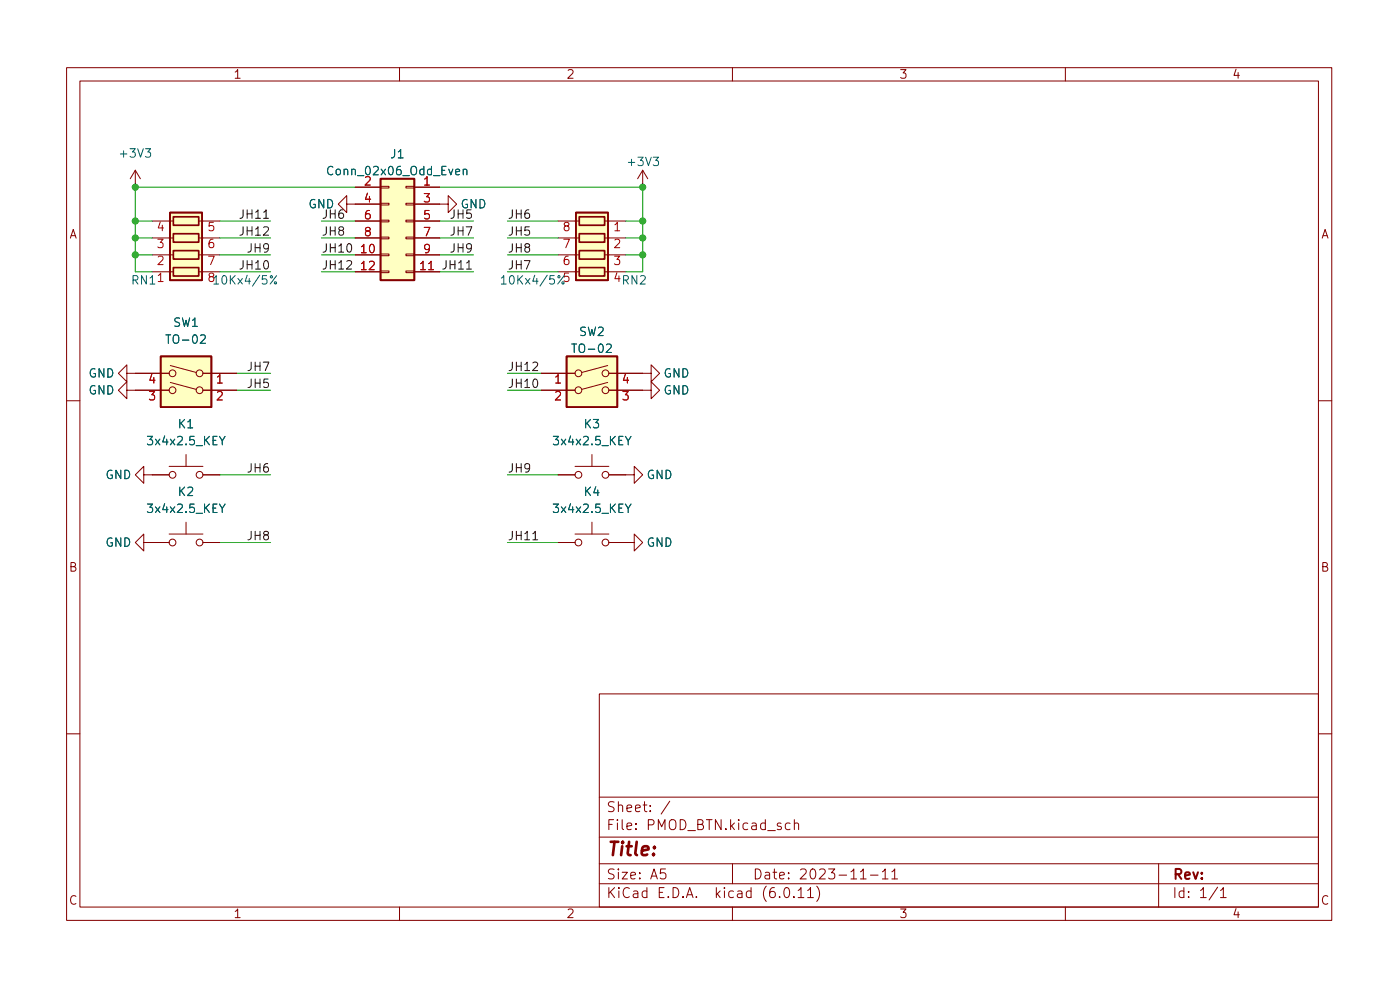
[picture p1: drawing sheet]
<svg xmlns="http://www.w3.org/2000/svg" width="210mm" height="148mm" viewBox="0 0 210 148" stroke-linecap="round" stroke-linejoin="round" font-family="sans-serif">
<g fill="none" stroke="#840000" stroke-width=".15">
<path d="M10 10.2h190v128h-190zM12 12.2h186v124h-186zM60 10.2v2M110 10.2v2M160 10.2v2M20.3 25.6l-.7 1.2M20.3 25.6v2.5M20.3 25.6l.8 1.2M22.9 38.3h3.1M22.9 35.7h3.1M22.9 33.2h3.1M29.8 38.3h3.2"/>
<path d="M29.8 35.7h3.2M29.8 33.2h3.2M52.1 30.6v-1.2l-1.3 1.2 1.3 1.3v-1.3h5M53.3 38.3h3.8M53.3 35.7h3.8M53.3 33.2h3.8M53.3 28.1h3.8M57.1 38.1h1.3v.3h-1.3zM57.1 35.6h1.3v.2h-1.3zM57.1 33.1h1.3v.2h-1.3zM57.1 30.5h1.3v.3h-1.3zM57.1 28h1.3v.2h-1.3z"/>
<path d="M61 38.1h1.2v.3h-1.2zM61 35.6h1.2v.2h-1.2zM61 33.1h1.2v.2h-1.2zM61 30.5h1.2v.3h-1.2zM61 28h1.2v.2h-1.2zM62.2 30.6h5.1v-1.2l1.3 1.2-1.3 1.3v-1.3M62.2 38.3h3.8M62.2 35.7h3.8M62.2 33.2h3.8M62.2 28.1h3.8M83.8 38.3h3.2M83.8 35.7h3.2"/>
<path d="M83.8 33.2h3.2M90.8 38.3h3.2M90.8 35.7h3.2M90.8 33.2h3.2M96.5 25.6l-.7 1.2M96.5 25.6v2.5M96.5 25.6l.8 1.2M19 56v-1.2l-1.2 1.2 1.2 1.3v-1.3h6.4M19 58.6v-1.3l-1.2 1.3 1.2 1.3v-1.3h6.4M22.9 40.8h3.1M25.6 57.4l3.9 1.1M25.6 54.9l3.9 1"/>
<path d="M29.8 40.8h3.2M30.5 56h5.1M30.5 58.6h5.1M53.3 40.8h3.8M57.1 40.7h1.3v.2h-1.3zM61 40.7h1.2v.2h-1.2zM62.2 40.8h3.8M81.3 56h5.1M81.3 58.6h5.1M83.8 40.8h3.2M90.8 40.8h3.2M91.3 57.4l-3.9 1.1"/>
<path d="M91.3 54.9l-3.9 1M91.4 58.6h6.4v-1.3l1.3 1.3-1.3 1.3v-1.3M91.4 56h6.4v-1.2l1.3 1.2-1.3 1.3v-1.3M10 60.2h2M21.6 71.3v-1.3l-1.3 1.3 1.3 1.3v-1.3h3.8M25.4 70h5.1M27.9 68.2v1.8M27.9 78.4v1.8M30.5 71.3h2.5M83.8 71.3h2.6M86.4 70h5M88.9 68.2v1.8"/>
<path d="M88.9 78.4v1.8M91.4 71.3h3.8v-1.3l1.3 1.3-1.3 1.3v-1.3M198 60.2h2M21.6 81.4v-1.2l-1.3 1.2 1.3 1.3v-1.3h3.8M25.4 80.2h5.1M30.5 81.4h2.5M83.8 81.4h2.6M86.4 80.2h5M91.4 81.4h3.8v-1.2l1.3 1.2-1.3 1.3v-1.3M10 110.2h2M90 104.2h108v32h-108zM90 119.7h108"/>
<path d="M198 110.2h2M60 136.2v2M90 132.7h108M90 129.7h108M90 125.7h108M95.5 124.4v.1M95.5 123.6v.2M97.7 121.7v.1M97.7 120.9v.2M100.6 120.3l-1.3 1.9M110 136.2v2M110 129.7v3"/>
<path d="M119.3 123.7a.37 .37 0 0 1 .6 .1v.7M122.7 133a1.72 1.72 0 0 1 0 2.3M130.7 131.4h1.2M132.5 130.9l.4-.5v1.5M132.5 131.9h.9M133.9 130.9l.5-.5v1.5M133.9 131.9h.9M160 136.2v2M174 129.7v6.5M183.3 133.7l.4-.5v1.5M183.3 134.7h.9"/>
<circle cx="25.9" cy="58.6" r=".51"/>
<circle cx="25.9" cy="56" r=".51"/>
<circle cx="30" cy="58.6" r=".51"/>
<circle cx="30" cy="56" r=".51"/>
<circle cx="86.9" cy="58.6" r=".51"/>
<circle cx="86.9" cy="56" r=".51"/>
<circle cx="90.9" cy="56" r=".51"/>
<circle cx="90.9" cy="58.6" r=".51"/>
<circle cx="25.9" cy="71.3" r=".51"/>
<circle cx="30" cy="71.3" r=".51"/>
<circle cx="86.9" cy="71.3" r=".51"/>
<circle cx="90.9" cy="71.3" r=".51"/>
<circle cx="25.9" cy="81.4" r=".51"/>
<circle cx="30" cy="81.4" r=".51"/>
<circle cx="86.9" cy="81.4" r=".51"/>
<circle cx="90.9" cy="81.4" r=".51"/>
</g>
<g fill="#ffffc2" stroke="#ffffc2" stroke-width=".15">
<path d="M25.5 31.9h4.9v10.2h-4.9z"/>
<path d="M24.1 53.5h7.6v7.6h-7.6z"/>
<path d="M57.1 26.8h5.1v15.3h-5.1z"/>
<path d="M85.1 53.5h7.6v7.6h-7.6z"/>
<path d="M86.5 31.9h4.8v10.2h-4.8z"/>
</g>
<g fill="none" stroke="#840000" stroke-width=".25">
<path d="M25.5 31.9h4.9v10.2h-4.9zM26 37.6h3.8v1.3h-3.8zM26 35.1h3.8v1.3h-3.8zM26 32.5h3.8v1.3h-3.8zM57.1 26.8h5.1v15.3h-5.1zM86.5 31.9h4.8v10.2h-4.8zM87 32.5h3.8v1.3h-3.8zM87 35.1h3.8v1.3h-3.8zM87 37.6h3.8v1.3h-3.8zM24.1 53.5h7.6v7.6h-7.6zM26 40.2h3.8v1.2h-3.8zM85.1 53.5h7.6v7.6h-7.6z"/>
<path d="M87 40.2h3.8v1.2h-3.8z"/>
</g>
<g fill="none" stroke="#a90000" stroke-width=".15">
<path d="M23.7 35.9h.8l-.4 .5 .3 .1v.6l-.1 .1h-.4l-.2-.1M23.8 38.6l.5-.1 .1 .1 .1 .2-.8 .9h.8M24.1 33.3l-.3 .9h.8M31.3 38.5h.9l-.6 1.2M32 35.9a.5 .5 0 0 0-.6 .6v.4l.1 .2 .4 .1 .2-.1v-.5l-.1-.1-.4-.1-.2 .2M32.1 33.4h-.7v.6l.2-.1h.4l.1 .2v.4l-.2 .1-.5-.1M84.7 35.9h.8l-.5 1.3M85 33.9l-.3-.2 .1-.2 .2-.1h.3l.2 .2-.1 .2-.6 .2-.1 .2 .1 .3 .2 .1h.3l.2-.2v-.2l-.3-.3M85.3 38.5a.5 .5 0 0 0-.6 .5v.5l.1 .2h.4l.2-.1 .1-.4-.2-.2-.3-.1-.3 .3M92.3 38.5h.8l-.5 .4 .4 .2v.5l-.2 .1h-.3l-.2-.1M92.3 33.7l.4-.3v1.2M92.3 36l.5-.1 .2 .1 .1 .3-.8 .9h.8"/>
<path d="M22.4 58.8h.8l-.4 .5 .4 .1v.5l-.2 .1h-.4l-.2-.1M22.8 56.2l-.3 .9h.8M23.8 41.4l.3-.4v1.3M31.6 41.5l-.2-.2v-.2l.2-.1 .4 .1 .1 .1v.2l-.6 .2-.1 .2v.3l.2 .2 .4-.1 .1-.2v-.2l-.2-.3M32.7 56.6l.3-.4v1.3M32.7 58.9l.4-.1 .2 .1 .1 .2-.8 .9h.8M64.4 40.5h.7M83.5 56.6l.3-.4v1.3M83.5 58.9l.4-.1 .2 .1 .1 .2-.8 .9h.8M85.4 41h-.6l-.1 .6 .2-.1h.4l.2 .2-.1 .4-.2 .2-.5-.2M92.6 40.9l-.3 .9h.8M93.6 58.8h.7l-.4 .5 .4 .1v.5l-.2 .1h-.4l-.1-.1"/>
<path d="M93.9 56.2l-.3 .9h.8"/>
</g>
<g fill="none" stroke="#006464" stroke-width=".15">
<path d="M21.8 22.3h.8l-.4 .5 .4 .1v.6l-.2 .1h-.4l-.2-.1M68.4 25.8l.6-.1v-.2l-.4-.1-.2 .2 .1 .6h.5M69.6 25.5l.2-.1 .3 .1v.7M69.6 25.4v.8M98.1 23.6h.8l-.4 .5 .3 .1v.5l-.1 .2h-.4l-.2-.2M30.1 50.4l.5-.1 .2 .1v.2l-.7 .9h.7M41.5 41.4l-.9 1.2M84.7 41.4l-.9 1.2M91.1 51.8l.5-.2 .1 .2 .1 .2-.8 .9h.8M33 75.7l.4 .6 .4-.6M33 65.5l.4 .7 .4-.7M33.4 66.2v.6"/>
<path d="M33.4 76.3v.6M93.9 75.7l.4 .6 .5-.6M93.9 65.5l.4 .7 .5-.7M94.3 66.2v.6M94.3 76.3v.6"/>
<circle cx="40.8" cy="41.6" r=".18"/>
<circle cx="41.4" cy="42.5" r=".18"/>
<circle cx="83.9" cy="41.6" r=".18"/>
</g>
<path d="M39.6 32.8h.7M70.1 40.4h.7M80 81h.8" fill="none" stroke="#0f0f0f" stroke-width=".15"/>
<g fill="none" stroke="#009600" stroke-width=".15">
<path d="M20.3 38.3h2.6M20.3 35.7h2.6M20.3 33.2h2.6M33 38.3h7.6M33 35.7h7.6M33 33.2h7.6M48.3 38.3h5M48.3 35.7h5M48.3 33.2h5M53.3 28.1h-33v12.7h2.6M66 28.1h30.5v12.7h-2.5M66 38.3h5.1"/>
<path d="M66 35.7h5.1M66 33.2h5.1M76.2 38.3h7.6M76.2 35.7h7.6M76.2 33.2h7.6M94 38.3h2.5M94 35.7h2.5M94 33.2h2.5M33 40.8h7.6M35.6 58.6h5M35.6 56h5M48.3 40.8h5"/>
<path d="M66 40.8h5.1M76.2 40.8h7.6M76.2 58.6h5.1M76.2 56h5.1M33 71.3h7.6M76.2 71.3h7.6M33 81.4h7.6M76.2 81.4h7.6"/>
</g>
<g fill="#009600" stroke="#009600" stroke-width=".15">
<circle cx="20.3" cy="38.3" r=".46"/>
<circle cx="20.3" cy="33.2" r=".46"/>
<circle cx="20.3" cy="28.1" r=".46"/>
<circle cx="20.3" cy="35.7" r=".46"/>
<circle cx="96.5" cy="38.3" r=".46"/>
<circle cx="96.5" cy="35.7" r=".46"/>
<circle cx="96.5" cy="28.1" r=".46"/>
<circle cx="96.5" cy="33.2" r=".46"/>
</g>
<text font-size="2.8" fill="#840000" x="91" y="129.1">Title:</text>
<g font-size="2.1" fill="#840000">
<text x="91" y="125.1">File:</text>
<text x="91" y="122.4">Sheet:</text>
<text x="97.4" y="125.1">PMOD_BTN.kicad_sch</text>
<text x="91" y="135.3">KiCad</text>
<text x="91" y="132.5">Size:</text>
<text x="97.7" y="132.5">A5</text>
<text x="98.7" y="135.3">E.D.A.</text>
<text x="107.6" y="135.3">kicad</text>
<text x="113" y="132.5">Date:</text>
<text x="114.8" y="135.3">(6.0.11)</text>
<text x="120" y="132.5">2023-11-11</text>
<text x="176" y="132.5">Rev:</text>
<text x="176" y="135.3">Id:</text>
<text x="180.1" y="135.3">1/1</text>
</g>
<g font-size="1.8" fill="#840000">
<text x="35" y="12.2">1</text>
<text x="85" y="12.2">2</text>
<text x="135" y="12.2">3</text>
<text x="185" y="12.2">4</text>
<text x="10.4" y="36.2">A</text>
<text x="198.4" y="36.2">A</text>
<text x="10.3" y="86.2">B</text>
<text x="198.3" y="86.2">B</text>
<text x="10.3" y="136.2">C</text>
<text x="198.3" y="136.2">C</text>
<text x="35" y="138.2">1</text>
<text x="85" y="138.2">2</text>
<text x="135" y="138.2">3</text>
<text x="185" y="138.2">4</text>
</g>
<g font-size="1.8" fill="#006464">
<text x="17.7" y="24">+3V3</text>
<text x="48.9" y="26.7">Conn_02x06_Odd_Even</text>
<text x="58.5" y="24.2">J1</text>
<text x="94" y="25.3">+3V3</text>
<text x="46.2" y="31.7">GND</text>
<text x="69.1" y="31.7">GND</text>
<text x="19.6" y="43.1">RN1</text>
<text x="31.1" y="43.1">810Kx4/5%</text>
<text x="75" y="43.1">10Kx4/5%</text>
<text x="84.4" y="43.1">5</text>
<text x="92" y="43.1">4RN2</text>
<text x="24.7" y="52">TO-02</text>
<text x="25.9" y="49.4">SW1</text>
<text x="85.7" y="53.4">TO-02</text>
<text x="86.9" y="50.8">SW2</text>
<text x="13.2" y="57.1">GND</text>
<text x="13.2" y="59.6">GND</text>
<text x="99.6" y="59.6">GND</text>
<text x="99.6" y="57.1">GND</text>
<text x="26.6" y="64.7">K1</text>
<text x="87.6" y="64.7">K3</text>
<text x="21.9" y="67.2">3x4x2.5_KEY</text>
<text x="82.8" y="67.2">3x4x2.5_KEY</text>
<text x="15.8" y="72.3">GND</text>
<text x="21.9" y="77.4">3x4x2.5_KEY</text>
<text x="26.6" y="74.8">K2</text>
<text x="82.8" y="77.4">3x4x2.5_KEY</text>
<text x="87.6" y="74.8">K4</text>
<text x="97" y="72.3">GND</text>
<text x="15.8" y="82.5">GND</text>
<text x="97" y="82.5">GND</text>
</g>
<g font-size="1.8" fill="#a90000">
<text x="54.6" y="27.8">2</text>
<text x="63.5" y="27.8">1</text>
<text x="23.4" y="35.5">4</text>
<text x="54.6" y="30.4">4</text>
<text x="54.6" y="32.9">6</text>
<text x="54.6" y="35.5">8</text>
<text x="63.5" y="30.4">3</text>
<text x="63.5" y="32.9">5</text>
<text x="63.5" y="35.5">7</text>
<text x="92" y="35.5">1</text>
<text x="54" y="38">10</text>
<text x="54" y="40.5">12</text>
<text x="62.8" y="40.5">11</text>
<text x="63.5" y="38">9</text>
<text x="23.4" y="43.1">1</text>
<text x="22.2" y="58.3">4</text>
<text x="32.3" y="58.3">1</text>
<text x="83.1" y="58.3">1</text>
<text x="93.3" y="58.3">4</text>
</g>
<g font-size="1.8" fill="#0f0f0f">
<text x="35.8" y="32.8">JH11</text>
<text x="35.8" y="35.4">JH12</text>
<text x="48.3" y="32.8">JH6</text>
<text x="48.3" y="35.4">JH8</text>
<text x="67.5" y="35.4">JH7</text>
<text x="67.5" y="32.8">JH5</text>
<text x="76.2" y="32.8">JH6</text>
<text x="76.2" y="35.4">JH5</text>
<text x="35.8" y="40.5">JH10</text>
<text x="37" y="37.9">JH9</text>
<text x="48.3" y="37.9">JH10</text>
<text x="48.3" y="40.5">JH12</text>
<text x="66.3" y="40.5">JH11</text>
<text x="67.5" y="37.9">JH9</text>
<text x="76.2" y="37.9">JH8</text>
<text x="76.2" y="40.5">JH7</text>
<text x="37" y="58.2">JH5</text>
<text x="37" y="55.7">JH7</text>
<text x="76.2" y="58.2">JH10</text>
<text x="76.2" y="55.7">JH12</text>
<text x="37" y="70.9">JH6</text>
<text x="76.2" y="70.9">JH9</text>
<text x="37" y="81.1">JH8</text>
<text x="76.2" y="81.1">JH11</text>
</g>
</svg>
